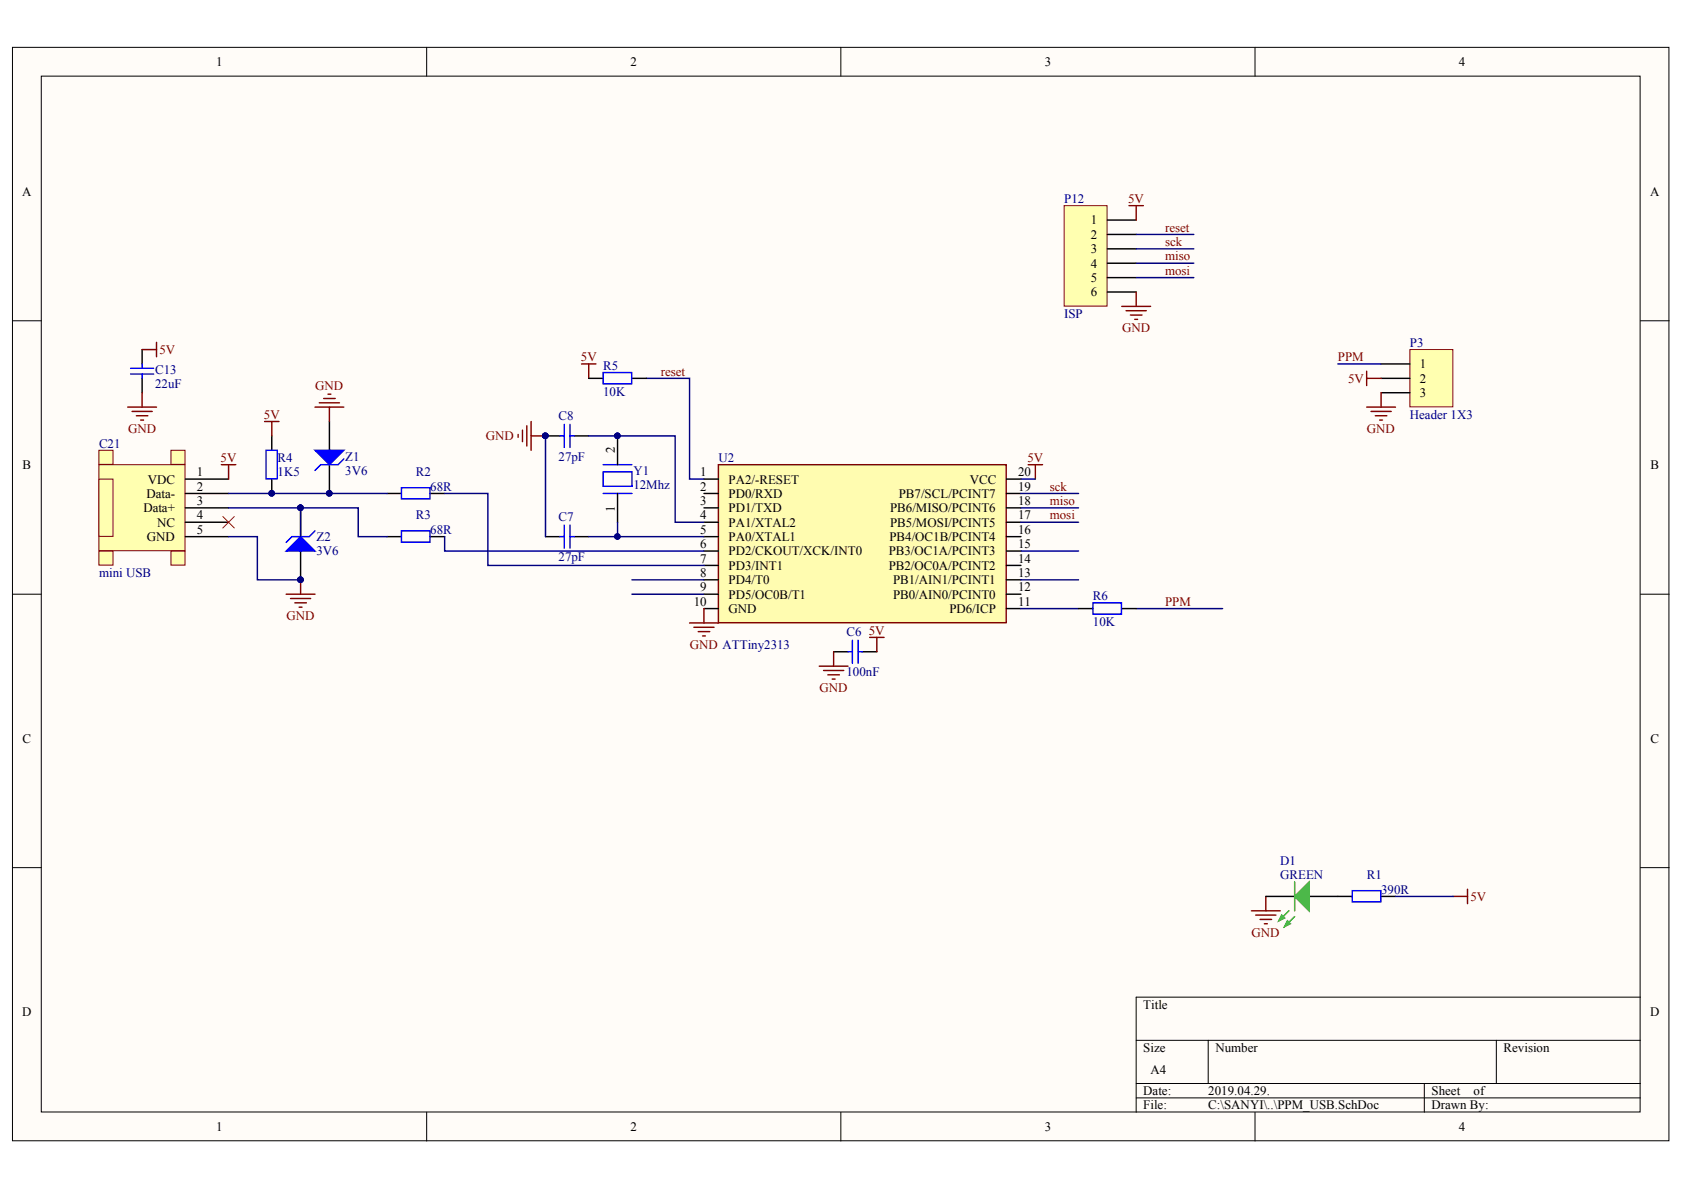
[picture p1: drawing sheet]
# Altium project PPM_USB.PrjPcb
1 sheet, 18 parts. Net scope: global (net labels, ports and power ports of the same name join across sheets).
Board files: PPM_USB.PcbDoc, PPM_USB_panelized.PcbDoc

## Sheet PPM_USB.SchDoc
size A4

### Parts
C6  100nF  [FP_0603_CAP_080]
C7  27pF  [FP_0603_CAP_080]
C8  27pF  [FP_0603_CAP_080]
C13  22uF  [FP_0805_CAP_085]
C21  mini USB  [USB/SM0.8-6H5]
D1  GREEN  [FP_0603_LED_G]
P3  Header 1X3  [HEADER_2.54MM_M_1x3]  (no BOM)
P12  ISP  [HEADER_2.00MM_M_1x6]  (no BOM)
R1  390R  [FP_0603_RES]
R2  68R  [FP_0603_RES]
R3  68R  [FP_0603_RES]
R4  1K5  [FP_0603_RES]
R5  10K  [FP_0603_RES]
R6  10K  [FP_0603_RES]
U2  ATTiny2313  [DIGITAL_SOIC20W]
Y1  12Mhz  [FP_CRYSTAL_HC49_TH]
Z1  3V6  [FP_SOD-123]
Z2  3V6  [FP_SOD-123]

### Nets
5V: C6.2 C13.2 C21.1(VDC) P3.2 P12.1 R1.1 R4.1 R5.1 U2.20(VCC)
GND: C6.1 C7.1 C8.1 C13.1 C21.5(GND) D1.K P3.3 P12.6 U2.10(GND) Z1.A Z2.A
miso: P12.4 U2.18(PB6/MISO/PCINT6)
mosi: P12.5 U2.17(PB5/MOSI/PCINT5)
PPM: P3.1 R6.2
reset: P12.2 R5.2 U2.1(PA2/-RESET)
sck: P12.3 U2.19(PB7/SCL/PCINT7)
NetC7_2: C7.2 U2.5(PA0/XTAL1) Y1.1
NetC8_2: C8.2 U2.4(PA1/XTAL2) Y1.2
NetC21_2: C21.2(Data-) R2.2 R4.2 Z1.K
NetC21_3: C21.3(Data+) R3.2 Z2.K
NetD1_A: D1.A R1.2
NetR2_1: R2.1 U2.7(PD3/INT1)
NetR3_1: R3.1 U2.6(PD2/CKOUT/XCK/INT0)
NetR6_1: R6.1 U2.11(PD6/ICP)

Not connected (* = marked no-connect by the designer): C21 4(NC)*; U2 2(PD0/RXD) 3(PD1/TXD) 8(PD4/T0) 9(PD5/OC0B/T1) 12(PB0/AIN0/PCINT0) 13(PB1/AIN1/PCINT1) 14(PB2/OC0A/PCINT2) 15(PB3/OC1A/PCINT3) 16(PB4/OC1B/PCINT4)
